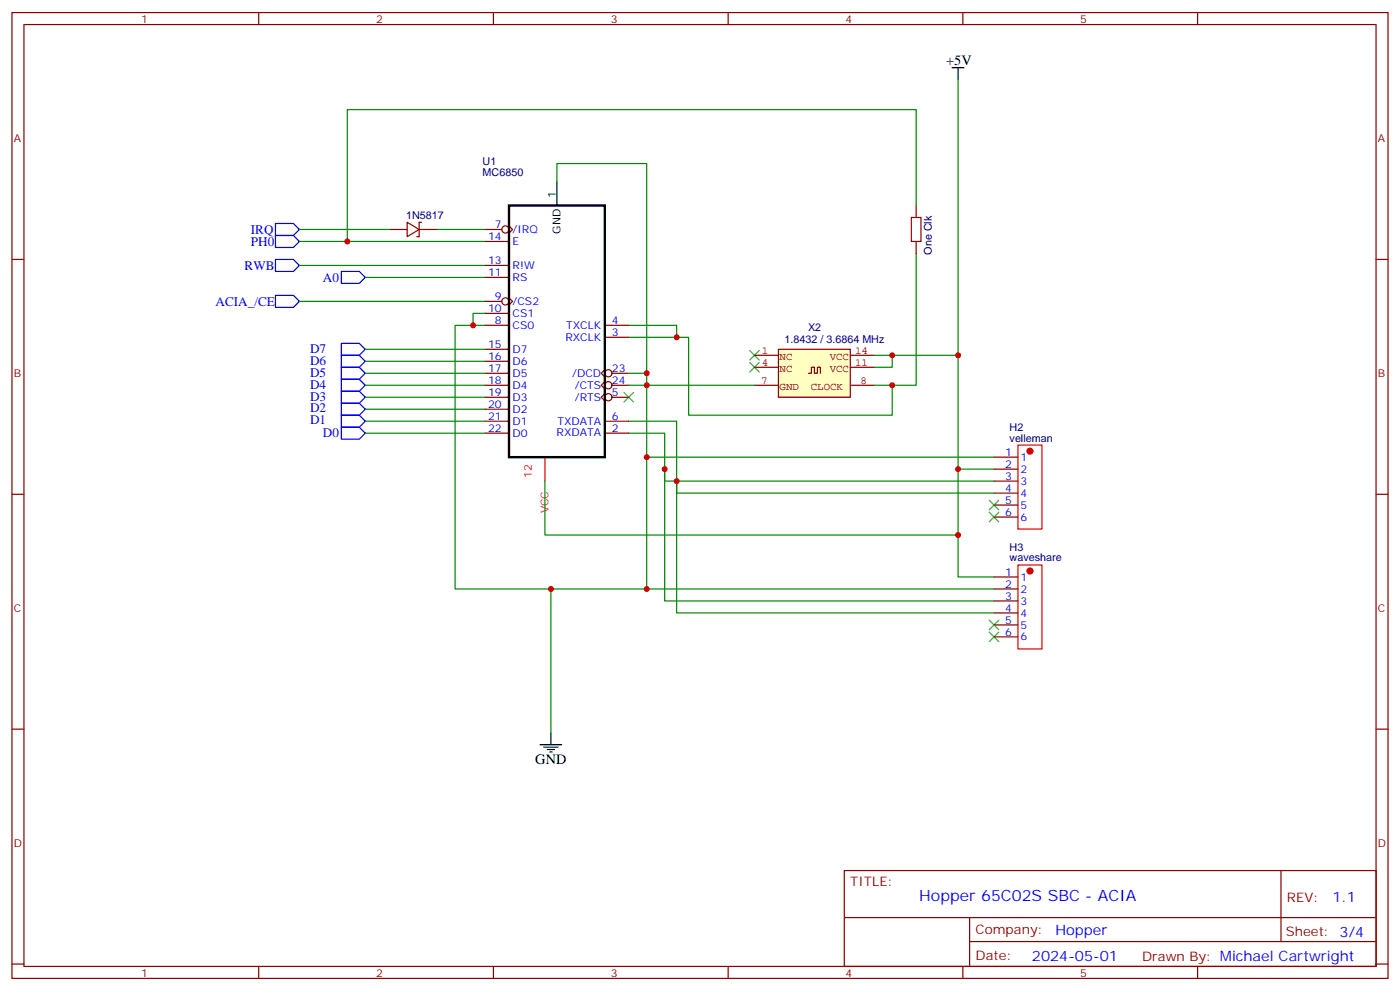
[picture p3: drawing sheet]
<svg xmlns="http://www.w3.org/2000/svg" width="412mm" height="292mm" viewBox="0 0 412 292" stroke-linecap="round" stroke-linejoin="round" font-family="sans-serif">
<g fill="none" stroke="#870000" stroke-width=".35">
<path d="M3.5 3.7h405.4v284.3h-405.4zM7.1 7.2h398.2v277.3h-398.2zM76.2 3.7v3.5M145.3 3.7v3.5M214.5 3.7v3.5M283.6 3.7v3.5M352.8 3.7v3.5M3.5 76.4h3.6M114.7 67.6h5.2M119.9 65.4l3.6 2.2-3.6 2.1zM123.5 67.6h5.3M124.2 65.4h-.7v4.3h-.7"/>
<path d="M405.3 76.4h3.6M292.8 138.1h7.1M292.8 134.6h7.1M3.5 145.5h3.6M292.8 152.2h7.1M292.8 148.7h7.1M292.8 145.2h7.1M292.8 141.6h7.1M405.3 145.5h3.6M292.8 176.9h7.1M292.8 173.4h7.1M292.8 169.9h7.1"/>
<path d="M292.8 187.5h7.1M292.8 184h7.1M292.8 180.4h7.1M3.5 214.7h3.6M405.3 214.7h3.6M248.7 256.3h156.6v28.2h-156.6zM377.3 256.3v20.9M248.7 270.1h156.5M285.6 277.2h119.6M285.6 270.1v14.2M3.5 283.8h3.6M76.2 284.5v3.5"/>
<path d="M145.3 284.5v3.5M214.5 284.5v3.5M283.6 284.5v3.5M352.8 284.5v3.5M405.3 283.8h3.6"/>
</g>
<path d="M81.1 69.3h5.3l1.8 1.8-1.8 1.7h-5.3zM81.1 76.4h5.3l1.8 1.7-1.8 1.8h-5.3zM100.5 79.9h5.3l1.8 1.8-1.8 1.7h-5.3zM81.1 87h5.3l1.8 1.7-1.8 1.8h-5.3zM100.5 101.1h5.3l1.8 1.7-1.8 1.8h-5.3zM100.5 104.6h5.3l1.8 1.8-1.8 1.7h-5.3zM100.5 108.1h5.3l1.8 1.8-1.8 1.8h-5.3zM100.5 111.7h5.3l1.8 1.7-1.8 1.8h-5.3zM100.5 115.2h5.3l1.8 1.7-1.8 1.8h-5.3zM100.5 118.7h5.3l1.8 1.8-1.8 1.7h-5.3zM100.5 122.2h5.3l1.8 1.8-1.8 1.8h-5.3zM100.5 125.8h5.3l1.8 1.7-1.8 1.8h-5.3z" fill="none" stroke="#00f" stroke-width=".35"/>
<g fill="none" stroke="#3c3" stroke-width=".35">
<path d="M183.8 115.5l2.8 2.9M186.6 115.5l-2.8 2.9M220.8 103.2l2.9 2.8M220.8 106.7l2.9 2.8M223.7 103.2l-2.9 2.8M223.7 106.7l-2.9 2.8M291.4 150.8l2.8 2.8M291.4 147.3l2.8 2.8M294.2 150.8l-2.8 2.8M294.2 147.3l-2.8 2.8M291.4 186.1l2.8 2.8M291.4 182.6l2.8 2.8"/>
<path d="M294.2 186.1l-2.8 2.8M294.2 182.6l-2.8 2.8"/>
</g>
<path d="M269.9 74.6v38.8h-7.1v8.8h-60v-22.9h-17.6M142.9 92.3h-3.6v3.5M142.9 95.8h-8.8v77.6h28.2M185.2 95.8h14.1v3.5M185.2 124h14.1v21.2h93.5M185.2 127.5h10.6v14.1h97M195.8 138.1v38.8h97M199.3 141.6v38.8h93.5" fill="none" stroke="#008700" stroke-width=".35"/>
<path d="M299.9 131.1h7v24.7h-7zM299.9 166.3h7v24.7h-7z" fill="none" stroke="#f00" stroke-width=".35"/>
<g fill="#f00" stroke="#f00" stroke-width=".35">
<circle cx="303.4" cy="168.1" r=".88"/>
<circle cx="303.4" cy="132.8" r=".88"/>
</g>
<path d="M229.3 102.8h21.2v14.1h-21.2z" fill="#ffffc2" stroke="#850000" stroke-width=".35"/>
<path d="M222.2 104.6h7.1M222.2 113.4h7.1M222.2 108.1h7.1M238.1 109.9h.9v-1.8h.9v1.8h.9v-1.8h.9v1.8M250.5 104.6h7M250.5 113.4h7M250.5 108.1h7" fill="none" stroke="#850000" stroke-width=".35"/>
<g fill="none" stroke="#870000" stroke-width=".35">
<path d="M142.9 67.6h4.9M142.9 78.1h7M142.9 71.1h7M149.9 66.5l1.1 1.1-1.1 1M269.9 60.5v3.5M269.9 71.1v3.5M142.9 95.8h7M142.9 88.7h4.9M142.9 92.3h7M142.9 81.7h7M149.9 87.7l1.1 1-1.1 1.1M178.2 99.3h7"/>
<path d="M178.2 95.8h7M142.9 116.9h7M142.9 102.8h7M142.9 106.4h7M142.9 109.9h7M142.9 113.4h7M178.2 115.9l-1.1 1 1.1 1.1M178.2 108.8l-1.1 1.1 1.1 1M178.2 112.4l-1.1 1 1.1 1.1M180.3 116.9h4.9M180.3 109.9h4.9M180.3 113.4h4.9"/>
<path d="M142.9 127.5h7M142.9 124h7M142.9 120.5h7M178.2 127.5h7M178.2 124h7"/>
<circle cx="148.9" cy="67.6" r="1.06"/>
<circle cx="148.9" cy="88.7" r="1.06"/>
<circle cx="179.2" cy="116.9" r="1.06"/>
<circle cx="179.2" cy="113.4" r="1.06"/>
<circle cx="179.2" cy="109.9" r="1.06"/>
</g>
<path d="M280.5 19.9h3.5M282.2 19.9v3.6M164 53.4v7.1M159.1 219.3h6.4M160.2 220h4.2M162.3 215.7v3.6M161.2 220.7h2.1M161.9 221.4h.7" fill="none" stroke="#000" stroke-width=".35"/>
<path d="M160.5 134.6v7" fill="none" stroke="#f00" stroke-width=".35"/>
<path d="M149.9 60.5h28.3v74.1h-28.3z" fill="none" stroke="#000" stroke-width=".71"/>
<path d="M81.1 65.8h5.3l1.8 1.8-1.8 1.7h-5.3z" fill="none" stroke="#00f" stroke-width=".35"/>
<g fill="none" stroke="#008700" stroke-width=".35">
<path d="M282.2 23.5v114.6h10.6M164 53.4v-5.2h26.5v61.7M88.2 67.6h26.5M88.2 71.1h54.7M88.2 78.1h54.7M128.8 67.6h14.1M269.9 60.5v-28.2h-167.6v38.8M88.2 88.7h54.7M107.6 81.7h35.3M107.6 116.9h35.3M107.6 113.4h35.3M107.6 109.9h35.3"/>
<path d="M107.6 106.4h35.3M107.6 102.8h35.3M185.2 113.4h5.3v21.2M185.2 109.9h5.3v3.5h31.7M257.5 104.6h5.3v3.5h-5.3M257.5 113.4h5.3M262.8 104.6h19.4M107.6 127.5h35.3M107.6 124h35.3M107.6 120.5h35.3M282.2 138.1v31.8h10.6M292.8 134.6h-102.3v38.8"/>
<path d="M160.5 141.6v15.9h121.7M292.8 173.4h-130.5v42.3"/>
</g>
<path d="M268.5 64h2.8v7.1h-2.8z" fill="none" stroke="#a10000" stroke-width=".35"/>
<g fill="#c00">
<circle cx="199.3" cy="141.6" r=".88"/>
<circle cx="195.8" cy="138.1" r=".88"/>
<circle cx="139.3" cy="95.8" r=".88"/>
<circle cx="199.3" cy="99.3" r=".88"/>
<circle cx="190.5" cy="113.4" r=".88"/>
<circle cx="282.2" cy="138.1" r=".88"/>
<circle cx="190.5" cy="134.6" r=".88"/>
<circle cx="190.5" cy="173.4" r=".88"/>
<circle cx="282.2" cy="157.5" r=".88"/>
<circle cx="282.2" cy="104.6" r=".88"/>
<circle cx="262.8" cy="104.6" r=".88"/>
<circle cx="190.5" cy="109.9" r=".88"/>
<circle cx="162.3" cy="173.4" r=".88"/>
<circle cx="262.8" cy="113.4" r=".88"/>
<circle cx="102.3" cy="71.1" r=".88"/>
</g>
<text font-size="4.6" fill="#00f" x="270.8" y="265.3">Hopper 65C02S SBC - ACIA</text>
<g font-size="4.2">
<text x="278.7" y="19.2">+5V</text>
<text x="157.7" y="224.9">GND</text>
</g>
<g font-size="4.2" fill="#00f">
<text x="392.5" y="265.6">1.1</text>
<text x="310.9" y="275.1">Hopper</text>
<text x="304" y="282.9">2024-05-01</text>
</g>
<g font-size="3.9" fill="#00f">
<text x="73.9" y="68.8">IRQ</text>
<text x="73.9" y="72.4">PH0</text>
<text x="72.1" y="79.4">RWB</text>
<text x="95.1" y="82.9">A0</text>
<text x="63.5" y="90">ACIA_/CE</text>
<text x="91.3" y="103.8">D7</text>
<text x="91.3" y="107.3">D6</text>
<text x="91.3" y="110.9">D5</text>
<text x="91.3" y="114.4">D4</text>
<text x="91.3" y="117.9">D3</text>
<text x="91.3" y="121.4">D2</text>
<text x="91.3" y="125">D1</text>
<text x="95.1" y="128.8">D0</text>
</g>
<g font-size="3.9" fill="#800">
<text x="250.5" y="260.9">TITLE:</text>
<text x="379.1" y="265.6">REV:</text>
<text x="287.4" y="275.1">Company:</text>
<text x="378.7" y="275.7">Sheet: 3/4</text>
<text x="287.4" y="282.8">Date:</text>
<text x="336.4" y="282.8">Drawn By: Michael Cartwright</text>
</g>
<g font-size="3.2" fill="#800">
<text x="41.6" y="6.7">1</text>
<text x="110.8" y="6.7">2</text>
<text x="179.9" y="6.7">3</text>
<text x="249.1" y="6.7">4</text>
<text x="318.2" y="6.7">5</text>
<text x="4.1" y="41.8">A</text>
<text x="405.9" y="41.8">A</text>
<text x="4.1" y="110.9">B</text>
<text x="405.9" y="110.9">B</text>
<text x="4.1" y="180.1">C</text>
<text x="405.9" y="180.1">C</text>
<text x="4.1" y="249.2">D</text>
<text x="405.9" y="249.2">D</text>
<text x="41.6" y="287.5">1</text>
<text x="110.8" y="287.5">2</text>
<text x="179.9" y="287.5">3</text>
<text x="249.1" y="287.5">4</text>
<text x="318.2" y="287.5">5</text>
</g>
<g font-size="3.2" fill="#000080">
<text x="142.2" y="51.7">MC6850</text>
<text x="142.2" y="48.5">U1</text>
<text x="119.6" y="64.4">1N5817</text>
<text x="274.5" y="75" transform="rotate(-90 274.5 75)">One Clk</text>
<text x="231.1" y="101.1">1.8432 / 3.6864 MHz</text>
<text x="238.1" y="97.5">X2</text>
<text x="297.4" y="130">velleman</text>
<text x="297.4" y="126.8">H2</text>
<text x="297.4" y="165.3">waveshare</text>
<text x="297.4" y="162.1">H3</text>
</g>
<g font-size="3.2">
<text x="163.7" y="58.4" transform="rotate(-90 163.7 58.4)">1</text>
<text x="165.1" y="68.8" transform="rotate(-90 165.1 68.8)">GND</text>
</g>
<g font-size="3.2" fill="#00f">
<text x="143.8" y="70.7">14</text>
<text x="145.8" y="67.2">7</text>
<text x="151" y="68.6">/IRQ</text>
<text x="143.8" y="77.8">13</text>
<text x="151" y="72.1">E</text>
<text x="143.8" y="81.3">11</text>
<text x="151" y="82.7">RS</text>
<text x="151" y="79.2">R!W</text>
<text x="145.8" y="88.4">9</text>
<text x="151" y="89.8">/CS2</text>
<text x="143.8" y="91.9">10</text>
<text x="145.8" y="95.4">8</text>
<text x="151" y="93.3">CS1</text>
<text x="180.3" y="95.4">4</text>
<text x="151" y="96.8">CS0</text>
<text x="166.5" y="100.4">RXCLK</text>
<text x="166.8" y="96.8">TXCLK</text>
<text x="180.3" y="99">3</text>
<text x="143.8" y="102.5">15</text>
<text x="143.8" y="106">16</text>
<text x="151" y="103.9">D7</text>
<text x="151" y="107.4">D6</text>
<text x="143.8" y="109.5">17</text>
<text x="143.8" y="113.1">18</text>
<text x="151" y="110.9">D5</text>
<text x="168.5" y="110.9">/DCD</text>
<text x="180.3" y="109.5">23</text>
<text x="180.3" y="113.1">24</text>
<text x="143.8" y="116.6">19</text>
<text x="151" y="114.5">D4</text>
<text x="151" y="118">D3</text>
<text x="169.3" y="114.5">/CTS</text>
<text x="169.3" y="118">/RTS</text>
<text x="180.3" y="116.6">5</text>
<text x="143.8" y="120.1">20</text>
<text x="143.8" y="123.6">21</text>
<text x="151" y="121.5">D2</text>
<text x="151" y="125.1">D1</text>
<text x="164.2" y="125.1">TXDATA</text>
<text x="180.3" y="123.6">6</text>
<text x="143.8" y="127.2">22</text>
<text x="151" y="128.6">D0</text>
<text x="164" y="128.2">RXDATA</text>
<text x="180.3" y="127.2">2</text>
<text x="296.1" y="137.8">2</text>
<text x="296.1" y="134.2">1</text>
<text x="300.6" y="135.6">1</text>
<text x="296.1" y="141.3">3</text>
<text x="300.6" y="142.7">3</text>
<text x="300.6" y="139.2">2</text>
<text x="296.1" y="148.3">5</text>
<text x="296.1" y="144.8">4</text>
<text x="300.6" y="149.8">5</text>
<text x="300.6" y="146.2">4</text>
<text x="296.1" y="151.9">6</text>
<text x="300.6" y="153.3">6</text>
<text x="296.1" y="173">2</text>
<text x="296.1" y="169.5">1</text>
<text x="300.6" y="170.9">1</text>
<text x="296.1" y="176.6">3</text>
<text x="300.6" y="178">3</text>
<text x="300.6" y="174.4">2</text>
<text x="296.1" y="183.6">5</text>
<text x="296.1" y="180.1">4</text>
<text x="300.6" y="185">5</text>
<text x="300.6" y="181.5">4</text>
<text x="296.1" y="187.1">6</text>
<text x="300.6" y="188.6">6</text>
</g>
<g font-size="3.2" fill="#840000">
<text x="224.4" y="104.2">1</text>
<text x="224.4" y="107.8">4</text>
<text x="229.7" y="106.1">NC</text>
<text x="244.4" y="106.1">VCC</text>
<text x="251.9" y="104.2">14</text>
<text x="251.9" y="107.8">11</text>
<text x="224.2" y="113.1">7</text>
<text x="229.7" y="109.6">NC</text>
<text x="244.4" y="109.6">VCC</text>
<text x="253.5" y="113.1">8</text>
<text x="229.7" y="114.9">GND</text>
<text x="238.8" y="114.9">CLOCK</text>
</g>
<g font-size="3.2" fill="#f00">
<text x="156.6" y="140.7" transform="rotate(-90 156.6 140.7)">12</text>
<text x="161.6" y="151.2" transform="rotate(-90 161.6 151.2)">VCC</text>
</g>
</svg>
